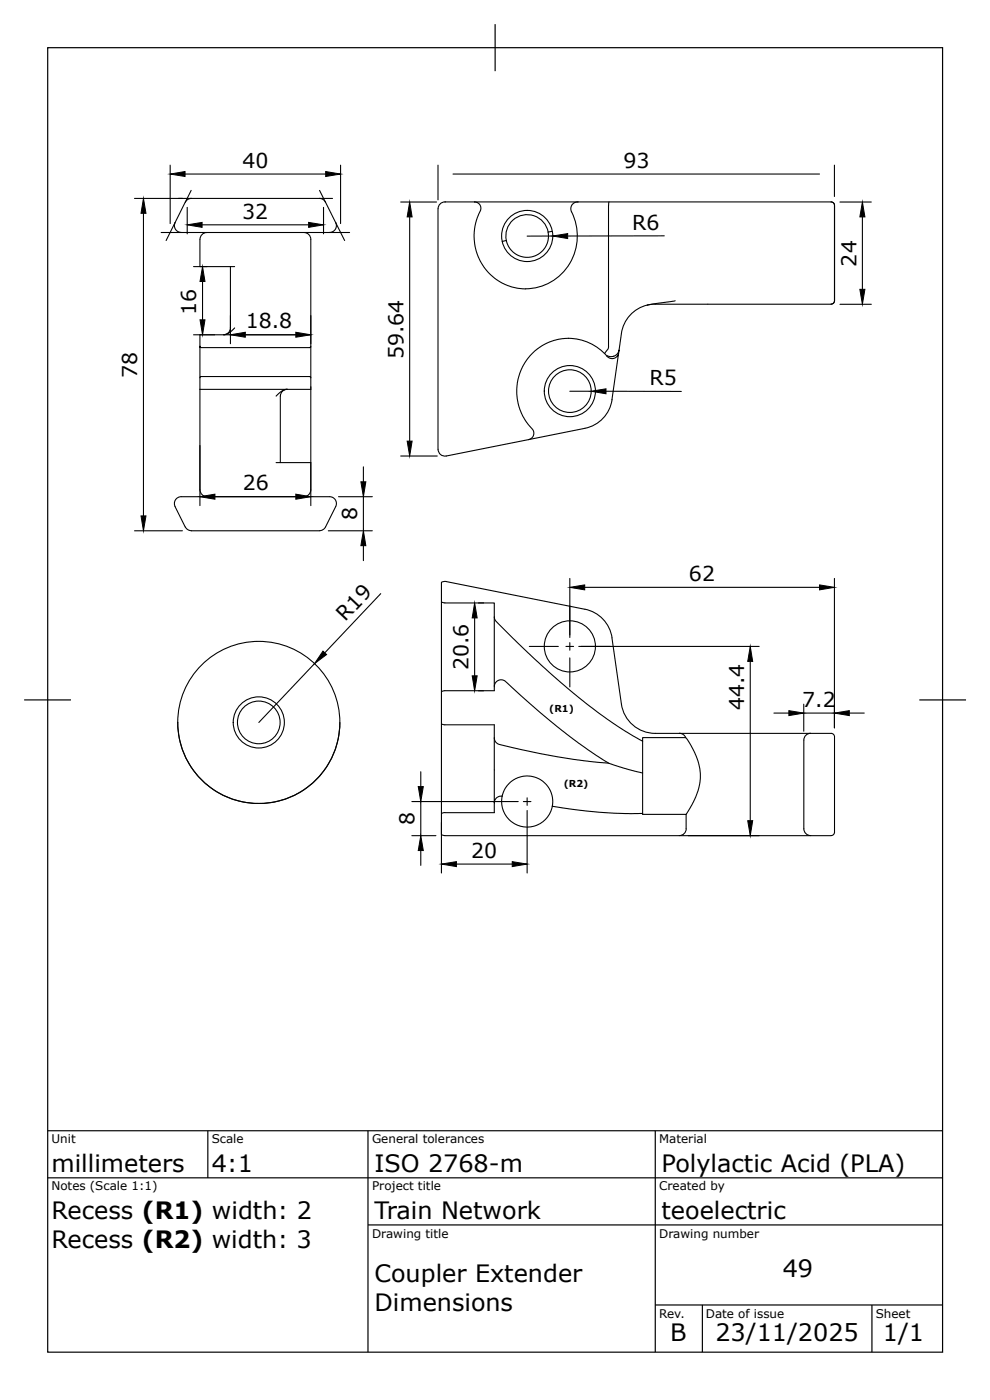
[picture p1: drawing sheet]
<svg xmlns="http://www.w3.org/2000/svg" width="210mm" height="297mm" viewBox="0 0 210 297" stroke-linecap="round" stroke-linejoin="round" font-family="sans-serif">
<g fill="none" stroke="#000" stroke-width=".25">
<path d="M10.1 10.1h190.1v277.1h-190.1zM105.1 5.1v10M5.1 148.7h10M205.1 148.7h-9.9M10.1 240.2h190.1M10.1 250.2h190.1M44.1 240.2v10M78.1 240.2v47M139.1 240.2v47M78.1 260.2h122.1M139.1 277.2h61.1M149.1 277.2v10"/>
<path d="M185.2 277.2v10"/>
</g>
<g fill="none" stroke="#000" stroke-width=".23">
<path d="M36.1 35.1v12.4M39.3 37h29.9M72.3 35.1v12.4M93 35.1v7.3M96.2 37h77.8M177.2 35.1v6.6M28.6 42.1h42M30.5 45.3v64.3M34.2 49.4h4.3M37.2 47.3a1.45 1.45 0 0 0 1.3 2.1M38.5 49.4h31.5M39.3 42.9l-4 8.2"/>
<path d="M39.8 44v5.7M40.6 40.4l-1.2 2.5M40.6 42.1a1.45 1.45 0 0 0-1.2 .8M41.1 56.6h2.9M42.5 50.8v5.8h7.3M42.9 47.8h22.6M43 59.8v8.1M43.9 49.4a1.45 1.45 0 0 0-1.4 1.4M48.9 56.6v16.4M64.6 49.4a1.45 1.45 0 0 1 1.4 1.4M66 50.8v22.2M67.8 42.1a1.45 1.45 0 0 1 1.3 .8"/>
<path d="M67.9 40.4l1.2 2.5M68.7 44v5.7M69.1 42.9l4.1 8.2M70 49.4h4.2M71.3 47.3a1.45 1.45 0 0 1-1.3 2.1M85.1 42.9h7.6M87 46.1v47.6M94.5 42.9h82M94.5 42.9a1.45 1.45 0 0 0-1.5 1.4v51.1a1.47 1.47 0 0 0 1.8 1.4l17.4-3.4M100.8 42.9l.9 .4 .4 .8v.6l-1.1 2.5-.2 1.3-.1 2 .4 2.8 1.1 2.5 1.6 2.1 1.3 1.2 1.2 .8 2.4 1.1 3 .4M107.5 51.1l-.9 .2M116.4 49.3a4.5 4.5 0 0 0-5.3-3.6 4.5 4.5 0 0 0-3.6 5.4"/>
<path d="M117.3 49.1l-.9 .2 .1 1.2-.2 .8-.8 1.6-1.1 1-1.5 .7h-1.7l-1.6-.6-1.4-1.3-.7-1.6M117.4 50.1h-5.5M122.6 42.9a1.44 1.44 0 0 0-1.2 2.1 11.2 11.2 0 0 1-9.8 16.3M129.2 43.6v30.2l-.8 1.3M129.3 42.9l-.1 .7M141.1 50.1h-20.6M176.5 42.9a.72 .72 0 0 1 .7 .7M177.2 43.6v20.3a.72 .72 0 0 1-.7 .7M178.4 42.9h6.6M183.1 46.1v15.4M41.1 71.1h4.5M42.5 73.5v-2.4h23.5v11.6h-5"/>
<path d="M48.9 69.6a1.47 1.47 0 0 1-1.4 1.5l1.2-.4 1.1-1M52.1 71.1h10.7M66 73.5l-.3 .3h-23l-.2-.3v6.7M120.7 71.9a12.2 12.2 0 0 1 8.5 4.1l.7 .2 .7-.2 .5-.4 .3-.7-1.5 10a7.2 7.2 0 0 1-5.7 6.1l-12 2.4M120.7 71.9l-1.8 .1-1.4 .3-1.5 .6-1.9 1.2-1 .9-1.2 1.4-.9 1.4-.6 1.4-.6 2.8-.1 1.6 .3 2.1 1 2.7 1.1 1.7 1 1.1 .3 .7-.3 .9-.9 .6M131.4 74.9l.1-.6-.4 .8-.5 .5-1.1 .1-.6-.2M143.4 63.9l-6 .9M176.5 64.6h-37.4a7.3 7.3 0 0 0-7.1 6.2l-.5 3.5M178.4 64.6h6.6M42.5 82.7h18.5M42.5 82.7v24.7M58.6 98.3h7.4"/>
<path d="M59.5 84.1v14.2M61 82.7l-1.2 .4-1.2 1M61 82.7a1.45 1.45 0 0 0-1.5 1.4M66 80.2l-.2-.2h-23.2l-.1 .2v2.5M66 82.1v25.3M77.2 99.2v3.1M85.1 96.9h7.8M121 83.1h4.5M128.7 83.1h16M28.6 112.7h10.1M40.6 112.7h27.2M42.5 104a1.45 1.45 0 0 0 1.4 1.5"/>
<path d="M45.6 105.5h17.2M66 104a1.45 1.45 0 0 1-1.4 1.5M67.8 112.7a1.47 1.47 0 0 0 1.3-.8l2.2-4.3a1.55 1.55 0 0 0-.3-1.7 1.55 1.55 0 0 0-1.6-.4h-30a1.69 1.69 0 0 0-1.8 .4 1.69 1.69 0 0 0-.4 1.7l2.1 4.3a1.53 1.53 0 0 0 1.3 .8M69.7 112.7h9.4M71.9 105.5h7.2M77.2 105.5v7.2M77.2 115.9v3.2M80.8 126.1l-11.8 12.6M93.8 127.8l.7 .2M94.5 128.1h10.5v3l.2 .7 8.3 8.1 5.6 5 6.2 5.2 5.8 4.1 4.8 2.9 .6 .3v-.7h9.1M100.8 131.2v12.3M101.6 128.1h1.1"/>
<path d="M105 131v15.7h-10.5M112.4 137.3h6.2M120.2 137.3h1.6M121 122.9v12.5M121 136.5v1.6M121 139.7v6.2M122.9 137.3h38.3M124.2 124.7h49.8M124.2 129.4l-29.4-5.9-1.1 .2v53.6M124.2 129.4a7.2 7.2 0 0 1 5.7 6.1l2.1 14a7.3 7.3 0 0 0 7.1 6.3h37.4M177.2 122.9v31.7M66.8 141l-11.8 12.4"/>
<path d="M72.2 153.4a17.2 17.2 0 0 1-17.2 17.3 17.2 17.2 0 0 1-17.3-17.3M93.8 153.8l.7 .1M94.5 153.9h10.5v2.8M94.5 146.7l-.7 .2M101.6 146.7h1.1M105 156.7v13.8l.1-.5 .4-.6 .5-.3h.6M105 145.8l.1-.6 .6-.6 .6-.2 .8 .2 7 6.2 4.2 3.5 4.5 3.5 3.8 2.7 2.8 1.6 3.7 1.3 3.4 .8M105 156.7l.2 .8 .6 .5 4.5 1.1 11.6 2.2 7.3 .8M136.5 157.4v15.4M144.3 155.7l.9 .4 .4 .5M145.6 156.7l1 1.3 1.2 2.5 .5 1.5 .4 2.1v1.5l-.3 1.9-.7 1.8-.8 1.6-1.2 2.1h-9.2v-.2M159.3 140.5v33.8"/>
<path d="M164.3 151.5h3.2M170.7 149.6v5.7M170.7 151.5h6.5M172.1 155.7a1.45 1.45 0 0 0-1.4 1.5v18.8a1.45 1.45 0 0 0 1.4 1.5M176.5 155.8a.72 .72 0 0 1 .7 .7v20.3M180.4 151.5h3.1M87.5 177.5h5.1M87.5 170.2h22.5M89.4 163.9v3.2M89.4 170.2v7.3M93.7 174.7v10.7M93.8 177.3l.7 .2"/>
<path d="M94.5 177.5h82M94.5 172.6l-.7 .2M105 170.5v2.1h-10.5M106.6 169.1l.4-1.1 .6-1 1.4-1.4 1.9-.7h2l1.9 .7 1.5 1.4 .6 1 .3 1 .2 1-.1 1.2M106.6 169.1a5.4 5.4 0 0 0 4.3 6.5 5.4 5.4 0 0 0 6.4-4.4M111.1 170.2h1.6M111.9 169.4v1.7M111.9 172.1v13.3M117.3 171.2l5.9 .9 4.2 .4 5.4 .3h3.7M145.7 173v3M145.7 176a1.45 1.45 0 0 1-1.4 1.5M146.2 177.5h15"/>
<path d="M177.2 176.8a.72 .72 0 0 1-.7 .7M89.4 180.6v3.2M96.9 183.5h11.9"/>
<circle cx="111.9" cy="50.1" r="5.4"/>
<circle cx="121" cy="83.1" r="5.4"/>
<circle cx="121" cy="83.1" r="4.5"/>
<circle cx="121" cy="137.3" r="5.4"/>
<circle cx="55" cy="153.4" r="5.4"/>
<circle cx="55" cy="153.4" r="4.5"/>
<circle cx="55" cy="153.4" r="17.2"/>
</g>
<g fill="#000">
<path d="M36.1 37l3.2-.6v1.1zM69.2 36.4l3.1 .6-3.1 .5zM30.5 42.1l.5 3.2h-1.1zM43 56.6l.5 3.2h-1zM39.8 47.8l3.1-.6v1.1zM65.5 47.2l3.2 .6-3.2 .5zM87 42.9l.5 3.2h-1zM117.4 50.1l3.1-.5v1.1zM183.1 42.9l.6 3.2h-1.1zM42.5 67.9h1l-.5 3.2zM48.9 71.1l3.2-.5v1zM62.8 70.6l3.2 .5-3.2 .5z"/>
<path d="M182.6 61.5h1.1l-.6 3.1zM86.5 93.7h1l-.5 3.2zM125.5 83.1l3.2-.5v1zM29.9 109.6h1.1l-.5 3.1zM42.5 105.5l3.1-.5v1zM62.8 105l3.2 .5-3.2 .5zM77.2 112.7l.5 3.2h-1.1zM76.6 102.3h1.1l-.5 3.2zM68.6 138.3l.8 .7-2.6 2zM100.8 128.1l.5 3.1h-1zM121 124.7l3.2-.5v1.1zM174 124.2l3.2 .5-3.2 .6z"/>
<path d="M100.3 143.5h1l-.5 3.2zM159.3 137.3l.5 3.2h-1zM167.5 150.9l3.2 .6-3.2 .5zM177.2 151.5l3.2-.6v1.1zM88.8 167.1h1.1l-.5 3.1zM158.8 174.3h1l-.5 3.2zM89.4 177.5l.5 3.1h-1.1zM93.7 183.5l3.2-.5v1.1zM108.8 183l3.1 .5-3.1 .6z"/>
</g>
<g fill="none" stroke="#000" stroke-width=".21">
<path d="M36.1 37l3.2-.6v1.1zM69.2 36.4l3.1 .6-3.1 .5zM30.5 42.1l.5 3.2h-1.1zM39.8 47.8l3.1-.6v1.1zM43 56.6l.5 3.2h-1zM65.5 47.2l3.2 .6-3.2 .5zM87 42.9l.5 3.2h-1zM117.4 50.1l3.1-.5v1.1zM183.1 42.9l.6 3.2h-1.1zM42.5 67.9h1l-.5 3.2zM48.9 71.1l3.2-.5v1zM62.8 70.6l3.2 .5-3.2 .5z"/>
<path d="M182.6 61.5h1.1l-.6 3.1zM86.5 93.7h1l-.5 3.2zM125.5 83.1l3.2-.5v1zM29.9 109.6h1.1l-.5 3.1zM42.5 105.5l3.1-.5v1zM62.8 105l3.2 .5-3.2 .5zM76.6 102.3h1.1l-.5 3.2zM77.2 112.7l.5 3.2h-1.1zM68.6 138.3l.8 .7-2.6 2zM100.8 128.1l.5 3.1h-1zM121 124.7l3.2-.5v1.1zM159.3 137.3l.5 3.2h-1z"/>
<path d="M174 124.2l3.2 .5-3.2 .6zM100.3 143.5h1l-.5 3.2zM167.5 150.9l3.2 .6-3.2 .5zM177.2 151.5l3.2-.6v1.1zM88.8 167.1h1.1l-.5 3.1zM89.4 177.5l.5 3.1h-1.1zM158.8 174.3h1l-.5 3.2zM93.7 183.5l3.2-.5v1.1zM108.8 183l3.1 .5-3.1 .6z"/>
</g>
<g font-size="5.1">
<text x="10.9" y="249">millimeters</text>
<text x="45" y="249">4:1</text>
<text x="79.5" y="249">ISO 2768-m</text>
<text x="140.5" y="249">Polylactic Acid (PLA)</text>
<text x="10.9" y="258.9">Recess (R1) width: 2</text>
<text x="79.5" y="258.9">Train Network</text>
<text x="140.5" y="258.9">teoelectric</text>
<text x="10.9" y="265">Recess (R2) width: 3</text>
<text x="79.5" y="272.3">Coupler Extender</text>
<text x="166.2" y="271.3">49</text>
<text x="79.5" y="278.4">Dimensions</text>
<text x="142.3" y="284.8">B</text>
<text x="151.9" y="284.8">23/11/2025</text>
<text x="187.5" y="284.8">1/1</text>
</g>
<g font-size="4.4">
<text x="51.5" y="35.6">40</text>
<text x="132.4" y="35.6">93</text>
<text x="51.4" y="46.4">32</text>
<text x="134.2" y="48.8">R6</text>
<text x="181.9" y="56.6" transform="rotate(-90 181.9 56.6)">24</text>
<text x="41.7" y="66.8" transform="rotate(-90 41.7 66.8)">16</text>
<text x="52.2" y="69.8">18.8</text>
<text x="85.7" y="76.3" transform="rotate(-90 85.7 76.3)">59.64</text>
<text x="29.1" y="80.2" transform="rotate(-90 29.1 80.2)">78</text>
<text x="137.9" y="81.8">R5</text>
<text x="51.6" y="104.2">26</text>
<text x="75.8" y="110.5" transform="rotate(-90 75.8 110.5)">8</text>
<text x="146.3" y="123.4">62</text>
<text x="73.3" y="132.1" transform="rotate(-47 73.3 132.1)">R19</text>
<text x="99.5" y="142.4" transform="rotate(-90 99.5 142.4)">20.6</text>
<text x="158.1" y="150.8" transform="rotate(-90 158.1 150.8)">44.4</text>
<text x="170.4" y="150.2">7.2</text>
<text x="88" y="175.2" transform="rotate(-90 88 175.2)">8</text>
<text x="100" y="182.2">20</text>
</g>
<g font-size="2.5">
<text x="10.9" y="242.9">Unit</text>
<text x="45" y="242.9">Scale</text>
<text x="79" y="242.9">General tolerances</text>
<text x="140" y="242.9">Material</text>
<text x="10.9" y="252.8">Notes (Scale 1:1)</text>
<text x="79" y="252.8">Project title</text>
<text x="140" y="252.8">Created by</text>
<text x="79" y="262.9">Drawing title</text>
<text x="140" y="262.9">Drawing number</text>
<text x="140" y="280">Rev.</text>
<text x="149.9" y="280">Date of issue</text>
<text x="186" y="280">Sheet</text>
</g>
<g font-size="2">
<text x="116.6" y="151.2">(R1)</text>
<text x="119.7" y="167.2">(R2)</text>
</g>
</svg>
